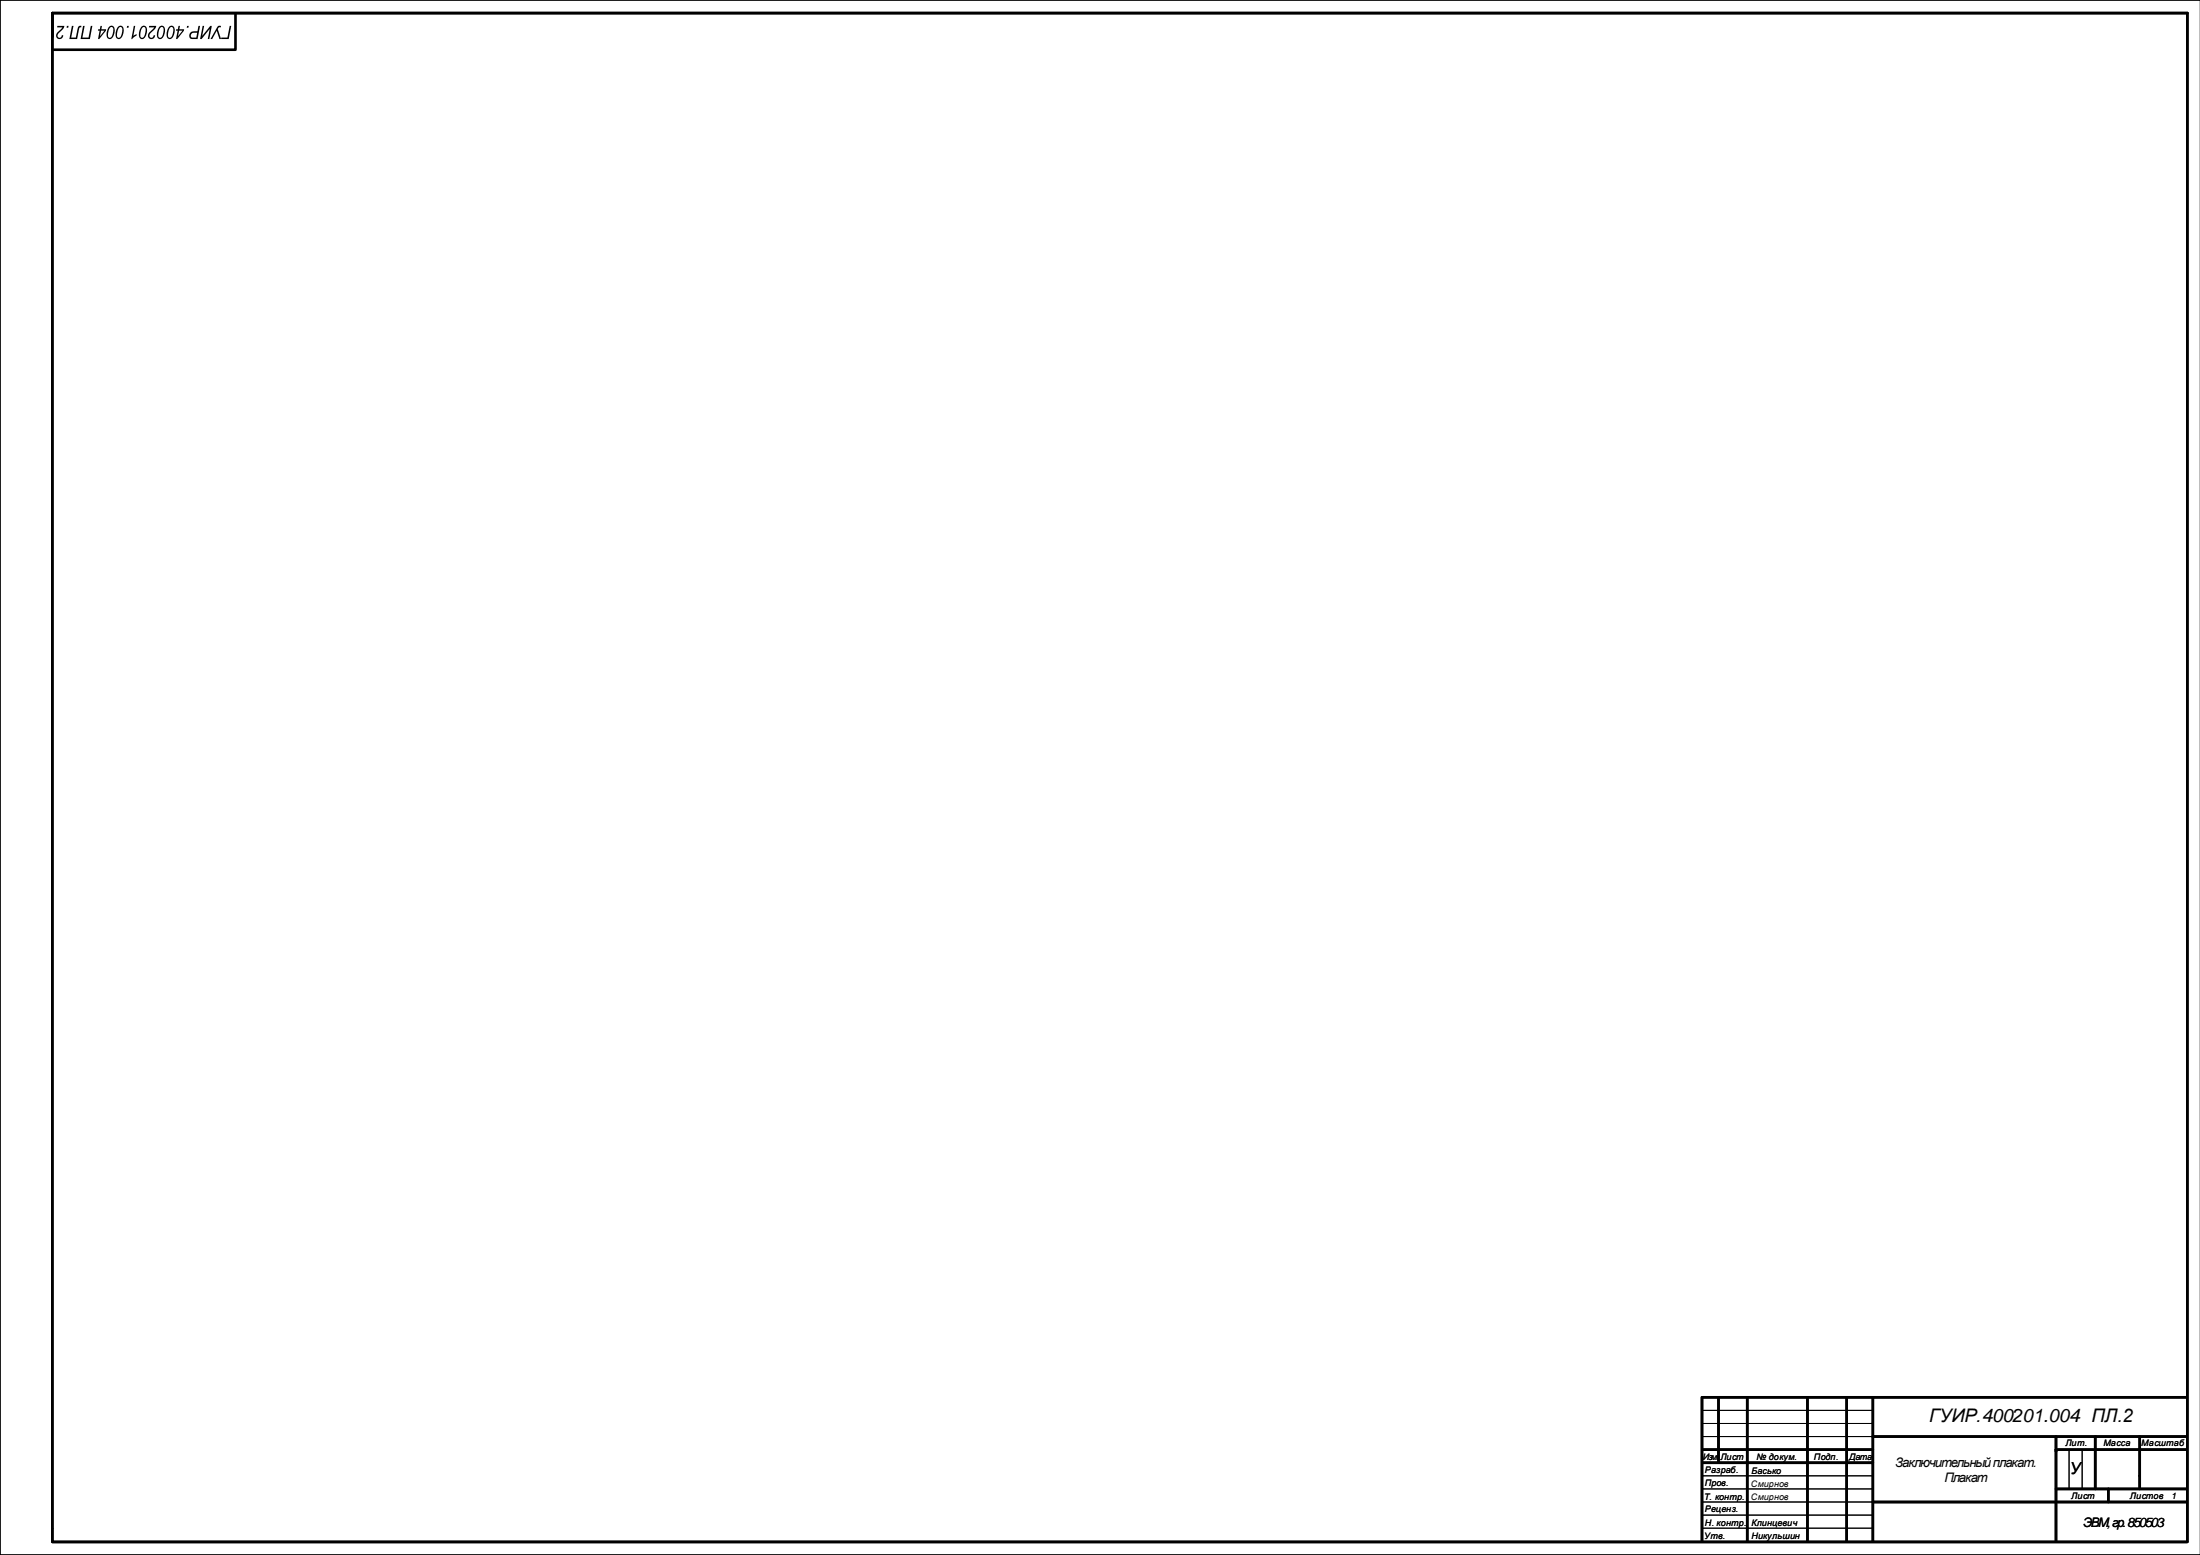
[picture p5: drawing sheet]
<svg xmlns="http://www.w3.org/2000/svg" width="841mm" height="594mm" viewBox="0 0 841 594" stroke-linecap="round" stroke-linejoin="round" font-family="sans-serif">
<path d="M840.9 0h-840.9v594h840.9M650.8 538.8h65M650.8 543.8h65M650.8 548.7h65M790.8 553.7v15.1M795.8 553.7v15.1M650.8 563.7h65M650.8 568.8h65M650.8 573.8h65M650.8 578.7h65M650.8 583.7h65" fill="none" stroke="#000" stroke-width=".38"/>
<g fill="none" stroke="#000" stroke-width="1">
<path d="M20 14v-9h816v583.8M20 5v578.7M90 5.4v13.6h-70M650.5 533.7v55.1M650.8 533.7h185M656.8 534.3v24.4M667.8 533.7v55.1M690.8 533.7v55.1M705.8 533.7v55.1M715.8 533.7v55.1M650.8 553.7h65M650.8 558.7h65"/>
<path d="M715.8 548.7h120M785.8 548.7v40.1M785.8 553.7h50M800.8 548.7v20.1M817.8 548.7v20.1M715.8 573.8h120M785.8 568.8h50M805.8 568.8v5M20 584v5h816"/>
</g>
<g fill="#000">
<path d="M48.6 9.9h.6l-.1 .7h-.6zM45.2 10.2a1.36 1.36 0 0 1 1.7-.1 1.36 1.36 0 0 1 .4 1.8 2.63 2.63 0 0 1-2.2 3 2.66 2.66 0 0 1-.5-3.7zM45.5 10.6l-.7 1.8a1.45 1.45 0 0 0 .6 2 3.1 3.1 0 0 0 .9-4.1zM41.8 10.2a1.36 1.36 0 0 1 1.7-.1 1.36 1.36 0 0 1 .3 1.8 2.63 2.63 0 0 1-2.1 3 2.66 2.66 0 0 1-.6-3.7zM42 10.6l-.6 1.8a1.45 1.45 0 0 0 .5 2 3.1 3.1 0 0 0 .9-4.1zM38.4 9.9h.6l-.3 1.3h1.9l-.1 .6-2.6 3.1h-.4l.6-3.2h-.7l.1-.5h.7zM38.6 11.7l-.4 2.1 1.7-2.1zM31.7 9.9h.7l-.9 4.4h2.3l.9-4.4h.6l-.9 5h-3.6zM27.5 9.9h.6l-.9 4.4h1.8l.5-2.7a1.37 1.37 0 0 1 1.6-1.7l-.1 .6h-.5l-.2 .3-.8 4.1h-3zM25.6 9.9h.6l-.1 .7h-.7zM21.9 9.9h2.7l-.5 1.1-1.6 1.6a.9 .9 0 0 0-.5 1.3 .9 .9 0 0 0 1.5 .1l.1-.6 .6 .1a1.44 1.44 0 0 1-2.2 1.2 1.44 1.44 0 0 1 .1-2.5l1.7-1.7h-2z"/>
<path d="M68.2 9.9h.6l-.3 1.3h1.9l-.1 .6-2.6 3.1h-.4l.6-3.2h-.7l.1-.5h.7zM68.4 11.7l-.4 2.1 1.7-2.1zM64.7 10.2a1.36 1.36 0 0 1 1.7-.1 1.36 1.36 0 0 1 .4 1.8 2.62 2.62 0 0 1-2.2 3 2.65 2.65 0 0 1-.5-3.7zM65 10.6l-.7 1.8a1.45 1.45 0 0 0 .6 2 3.1 3.1 0 0 0 .9-4.1zM61 10.2a1.36 1.36 0 0 1 1.7-.1 1.36 1.36 0 0 1 .4 1.8 2.62 2.62 0 0 1-2.2 3 2.65 2.65 0 0 1-.5-3.7zM61.3 10.6l-.7 1.8a1.45 1.45 0 0 0 .6 2 3.1 3.1 0 0 0 .9-4.1zM57 9.9h2.7l-.5 1.1-1.6 1.6a.9 .9 0 0 0-.5 1.3 .9 .9 0 0 0 1.5 .1l.2-.6 .5 .1a1.44 1.44 0 0 1-2.2 1.2 1.44 1.44 0 0 1 .2-2.5l1.6-1.7h-2zM54.1 10.2a1.36 1.36 0 0 1 1.8-.1 1.36 1.36 0 0 1 .3 1.8 2.62 2.62 0 0 1-2.2 3 2.65 2.65 0 0 1-.5-3.7zM54.4 10.6l-.7 1.8a1.45 1.45 0 0 0 .6 2 3.1 3.1 0 0 0 .9-4.1zM51.1 9.9h.6l-.7 3.8 1.3-.7-.1 .6-2 1.3z"/>
<path d="M87.8 9.9h.6l-1 5h-2.9l.1-.6h2.3zM83.3 10l1.2-.1-.1 .6-.7-.1-.5 .7 1.3 3.8h-.6l-1.1-3.2-1.7 3.2h-.6zM77.5 9.9h.5l-.7 3.8 3.1-3.8h.6l-1 5h-.6l.8-3.8-3.1 3.8h-.6zM72.8 12.4l1-.4 1.7-.1 .4-2h.6l-1 5h-1.9a1.4 1.4 0 0 1-1.3-1 1.4 1.4 0 0 1 .5-1.5zM73.2 12.9a.83 .83 0 0 0-.3 1 .83 .83 0 0 0 1 .5h1.1l.4-1.9-1.7 .1zM71.5 9.9h.6l-.1 .7h-.6z"/>
</g>
<text font-size="7.1" x="737.3" y="543.4">ГУИР.400201.004 ПЛ.2</text>
<text font-size="6.4" x="791.1" y="563.2">У</text>
<g font-size="5">
<text x="724.4" y="560.3">Заключительный плакат.</text>
<text x="743.1" y="566.2">Плакат</text>
<text x="796.2" y="583.3">ЭВМ, гр.850503</text>
</g>
<g font-size="3.4">
<text x="650.8" y="557.6">Изм.</text>
<text x="657.5" y="557.7">Лист</text>
<text x="671.3" y="557.6">№ докум.</text>
<text x="693.3" y="557.7">Подп.</text>
<text x="706.8" y="557.6">Дата</text>
<text x="789.4" y="552.5">Лит.</text>
<text x="803.9" y="552.5">Масса</text>
<text x="818.4" y="552.5">Масштаб</text>
<text x="651.6" y="562.7">Разраб.</text>
<text x="669.4" y="563.1">Басько</text>
<text x="651.6" y="567.7">Пров.</text>
<text x="669.2" y="568.1">Смирнов</text>
<text x="651.3" y="572.8">Т. контр.</text>
<text x="669.2" y="573.1">Смирнов</text>
<text x="791.7" y="572.5">Лист</text>
<text x="814.1" y="572.5">Листов</text>
<text x="829.8" y="572.6">1</text>
<text x="651.6" y="577.7">Реценз.</text>
<text x="651.4" y="587.8">Утв.</text>
<text x="651.6" y="582.7">Н. контр.</text>
<text x="669.4" y="582.8">Клинцевич</text>
<text x="669.4" y="587.8">Никульшин</text>
</g>
</svg>
